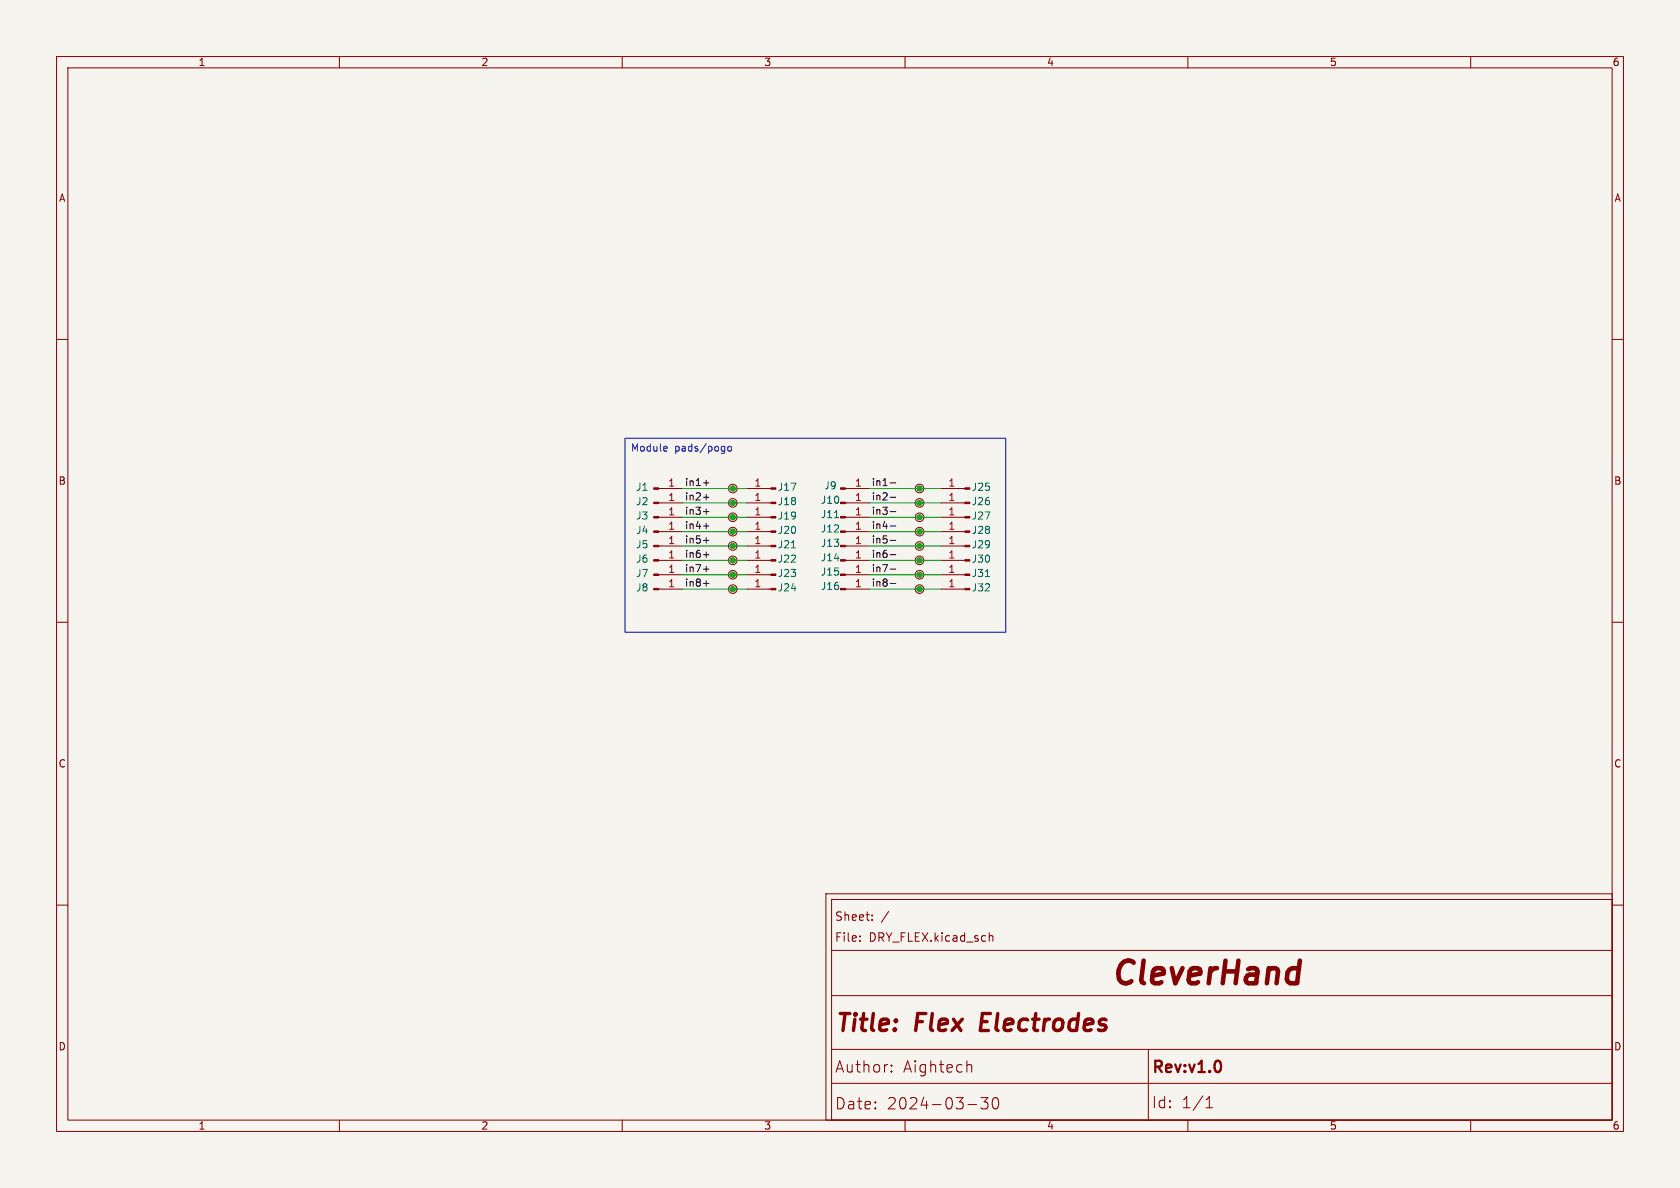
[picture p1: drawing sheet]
<svg xmlns="http://www.w3.org/2000/svg" width="297mm" height="210mm" viewBox="0 0 297 210" stroke-linecap="round" stroke-linejoin="round" font-family="sans-serif">
<path d="M0 0h297v210h-297z" fill="#f5f4ef" stroke="#f5f4ef" stroke-width=".18"/>
<g fill="none" stroke="#840000" stroke-width=".18">
<path d="M10 10h277v190h-277zM12 12h273v186h-273zM60 10v2M110 10v2M160 10v2M210 10v2M260 10v2M10 60h2M285 60h2M116.4 88.9h4.2M116.4 99.1h4.2M116.4 96.5h4.2"/>
<path d="M116.4 86.4h4.2M116.4 94h4.2M116.4 91.4h4.2M129.5 88.9h.1M129.5 94h.1M129.5 96.5h.1M129.5 86.4h.1M129.5 91.4h.1M129.5 99.1h.1M132.1 88.9h4.2M132.1 99.1h4.2M132.1 96.5h4.2"/>
<path d="M132.1 86.4h4.2M132.1 94h4.2M132.1 91.4h4.2M149.5 88.9h4.2M149.5 99.1h4.2M149.5 96.5h4.2M149.5 86.4h4.2M149.5 94h4.2M149.5 91.4h4.2M162.6 99.1h.1M162.6 96.5h.1M162.6 94h.1"/>
<path d="M162.6 91.4h.1M162.6 88.9h.1M162.6 86.4h.1M166.4 88.9h4.2M166.4 99.1h4.2M166.4 96.5h4.2M166.4 86.4h4.2M166.4 94h4.2M166.4 91.4h4.2M10 110h2M116.4 104.1h4.2M116.4 101.6h4.2"/>
<path d="M129.5 104.1h.1M129.5 101.6h.1M132.1 104.1h4.2M132.1 101.6h4.2M149.5 104.1h4.2M149.5 101.6h4.2M162.6 101.6h.1M162.6 104.1h.1M166.4 104.1h4.2M166.4 101.6h4.2M285 110h2M10 160h2"/>
<path d="M146 158h139v40h-139zM147 159h138v39h-138zM285 160h2M147 176h138M147 168h138M152 166.3v.1M152 165.5v.1M154.2 162.6v.1M154.2 161.8v.1M157.1 161.1l-1.3 1.9M174.9 164.9v1.5M174.9 165.5l.2-.1 .4 .1v.9"/>
<path d="M60 198v2M110 198v2M147 191.5h138M147 185.5h138M157.6 189.3l.1 .1-.1 .1M157.6 189.3l-.1 .1 .1 .1M157.6 188.3v.2M157.6 189.3v.2M157.6 188.3l.1 .1-.1 .1M157.6 188.3l-.1 .1 .1 .1M160 198v2M171 188.3l.2-.1 .5 .1 .1 1.2"/>
<path d="M171.1 195.3h1.6M173.4 194h1.3l-.7 .8a.54 .54 0 0 1 .7 .4v.4l-.2 .3-.8 .1-.3-.2M175.7 194.1a.47 .47 0 0 1 .8 .3 1.03 1.03 0 0 1-.6 1.6 1.33 1.33 0 0 1-.2-1.9zM203 185.5v12.5M210 198v2M213.2 195.8h1.2M213.2 194.4l.6-.6v2M260 198v2"/>
<circle cx="129.5" cy="88.9" r=".76"/>
<circle cx="129.5" cy="96.5" r=".76"/>
<circle cx="129.5" cy="86.4" r=".76"/>
<circle cx="129.5" cy="91.4" r=".76"/>
<circle cx="129.5" cy="94" r=".76"/>
<circle cx="129.5" cy="99.1" r=".76"/>
<circle cx="162.6" cy="99.1" r=".76"/>
<circle cx="162.6" cy="86.4" r=".76"/>
<circle cx="162.6" cy="91.4" r=".76"/>
<circle cx="162.6" cy="94" r=".76"/>
<circle cx="162.6" cy="88.9" r=".76"/>
<circle cx="162.6" cy="96.5" r=".76"/>
<circle cx="129.5" cy="101.6" r=".76"/>
<circle cx="129.5" cy="104.1" r=".76"/>
<circle cx="162.6" cy="101.6" r=".76"/>
<circle cx="162.6" cy="104.1" r=".76"/>
</g>
<path d="M215.8 187.9l.1 .4-.1 .8" fill="none" stroke="#840000" stroke-width=".4"/>
<path d="M173.7 179.2l-.4 3h1.4" fill="none" stroke="#840000" stroke-width=".6"/>
<path d="M229.3 171.1l.3 .2M229.8 169.8l-.5 4" fill="none" stroke="#840000" stroke-width=".8"/>
<g fill="#840000" stroke="#840000" stroke-width=".18">
<path d="M115.6 88.8h.8v.2h-.8z"/>
<path d="M170.6 98.9h.8v.3h-.8z"/>
<path d="M136.3 104h.9v.3h-.9z"/>
<path d="M115.6 104h.8v.3h-.8z"/>
<path d="M115.6 98.9h.8v.3h-.8z"/>
<path d="M115.6 96.4h.8v.2h-.8z"/>
<path d="M115.6 101.5h.8v.2h-.8z"/>
<path d="M115.6 86.2h.8v.3h-.8z"/>
<path d="M115.6 93.9h.8v.2h-.8z"/>
<path d="M115.6 91.3h.8v.3h-.8z"/>
<path d="M136.3 98.9h.9v.3h-.9z"/>
<path d="M136.3 88.8h.9v.2h-.9z"/>
<path d="M136.3 91.3h.9v.3h-.9z"/>
<path d="M136.3 101.5h.9v.2h-.9z"/>
<path d="M136.3 86.2h.9v.3h-.9z"/>
<path d="M136.3 93.9h.9v.2h-.9z"/>
<path d="M136.3 96.4h.9v.2h-.9z"/>
<path d="M148.6 104h.9v.3h-.9z"/>
<path d="M170.6 101.5h.8v.2h-.8z"/>
<path d="M170.6 104h.8v.3h-.8z"/>
<path d="M148.6 91.3h.9v.3h-.9z"/>
<path d="M148.6 93.9h.9v.2h-.9z"/>
<path d="M148.6 96.4h.9v.2h-.9z"/>
<path d="M148.6 88.8h.9v.2h-.9z"/>
<path d="M148.6 86.2h.9v.3h-.9z"/>
<path d="M148.6 98.9h.9v.3h-.9z"/>
<path d="M148.6 101.5h.9v.2h-.9z"/>
<path d="M170.6 91.3h.8v.3h-.8z"/>
<path d="M170.6 88.8h.8v.2h-.8z"/>
<path d="M170.6 93.9h.8v.2h-.8z"/>
<path d="M170.6 86.2h.8v.3h-.8z"/>
<path d="M170.6 96.4h.8v.2h-.8z"/>
</g>
<path d="M139.9 96.8h.7M147.5 91.5h.8M174.2 101.9h.7" fill="none" stroke="#006464" stroke-width=".18"/>
<g fill="none" stroke="#0f0f0f" stroke-width=".18">
<path d="M124.4 85.4h.9M124.4 87.9h.9M124.4 93h.9M124.4 98.1h.9M124.4 90.4h.9M124.4 95.5h.9M157.4 85.4h.9M157.4 87.9h.9M157.4 93h.9M157.4 98.1h.9M157.4 90.4h.9M157.4 95.5h.9"/>
<path d="M124.4 100.6h.9M124.4 103.1h.9M157.4 100.6h.9M157.4 103.1h.9"/>
</g>
<path d="M110.5 77.5h67.3v34.3h-67.3zM117.8 78.9l.2 .3-.7 .1M117.9 79.7h-.1M128 78.9l.1 .1M128.1 78.9v1.1M128.1 79.7h-.1M128.7 79l.2-.1 .4 .1v.5l-.1 .2h-.3l-.2-.1z" fill="none" stroke="#0000c2" stroke-width=".18"/>
<g fill="none" stroke="#009600" stroke-width=".18">
<path d="M120.6 91.4h11.5M120.6 86.4h11.5M120.6 94h11.5M120.6 88.9h11.5M120.6 99.1h11.5M120.6 96.5h11.5M153.7 91.4h12.7M153.7 86.4h12.7M153.7 94h12.7M153.7 88.9h12.7M153.7 99.1h12.7M153.7 96.5h12.7"/>
<path d="M120.6 104.1h11.5M120.6 101.6h11.5M153.7 104.1h12.7M153.7 101.6h12.7"/>
</g>
<g fill="#009600" stroke="#009600" stroke-width=".18">
<circle cx="162.6" cy="91.4" r=".46"/>
<circle cx="162.6" cy="88.9" r=".46"/>
<circle cx="162.6" cy="96.5" r=".46"/>
<circle cx="162.6" cy="99.1" r=".46"/>
<circle cx="162.6" cy="101.6" r=".46"/>
<circle cx="162.6" cy="104.1" r=".46"/>
<circle cx="162.6" cy="94" r=".46"/>
<circle cx="162.6" cy="86.4" r=".46"/>
<circle cx="129.5" cy="91.4" r=".46"/>
<circle cx="129.5" cy="94" r=".46"/>
<circle cx="129.5" cy="101.6" r=".46"/>
<circle cx="129.5" cy="96.5" r=".46"/>
<circle cx="129.5" cy="99.1" r=".46"/>
<circle cx="129.5" cy="104.1" r=".46"/>
<circle cx="129.5" cy="88.9" r=".46"/>
<circle cx="129.5" cy="86.4" r=".46"/>
</g>
<text font-size="5.6" fill="#840000" x="196" y="175.2">CleverHand</text>
<g font-size="4.2" fill="#840000">
<text x="147.5" y="183.2">Title:</text>
<text x="162" y="183.2">Flex</text>
<text x="174.6" y="183.2">Electrodes</text>
</g>
<g font-size="2.8" fill="#840000">
<text x="147.5" y="189.8">Author:</text>
<text x="159.6" y="189.8">Aightech</text>
<text x="203.5" y="190.2">Rev:v1.0</text>
<text x="147.5" y="196.3">Date:</text>
<text x="156.7" y="196.3">2024-03-30</text>
<text x="203.5" y="196.1">Id:</text>
<text x="208.8" y="196.1">1/1</text>
</g>
<g font-size="2.1" fill="#840000">
<text x="147.5" y="166.7">File:</text>
<text x="147.5" y="163">Sheet:</text>
<text x="153.6" y="166.7">DRY_FLEX.kicad_sch</text>
</g>
<g font-size="1.8" fill="#840000">
<text x="35" y="11.9">1</text>
<text x="85" y="11.9">2</text>
<text x="135" y="11.9">3</text>
<text x="185" y="11.9">4</text>
<text x="235" y="11.9">5</text>
<text x="285" y="11.9">6</text>
<text x="10.3" y="35.9">A</text>
<text x="285.3" y="35.9">A</text>
<text x="10.3" y="85.9">B</text>
<text x="285.3" y="85.9">B</text>
<text x="10.3" y="135.9">C</text>
<text x="285.3" y="135.9">C</text>
<text x="10.3" y="185.9">D</text>
<text x="285.3" y="185.9">D</text>
<text x="35" y="199.9">1</text>
<text x="85" y="199.9">2</text>
<text x="135" y="199.9">3</text>
<text x="185" y="199.9">4</text>
<text x="235" y="199.9">5</text>
<text x="285" y="199.9">6</text>
</g>
<g font-size="1.8" fill="#0000c2">
<text x="111.4" y="80.1">Module</text>
<text x="119.3" y="80.1">pads/pogo</text>
</g>
<g font-size="1.8" fill="#006464">
<text x="112.3" y="89.5">J2</text>
<text x="112.3" y="87">J1</text>
<text x="137.4" y="89.5">J18</text>
<text x="137.4" y="87">J17</text>
<text x="145" y="89.3">J10</text>
<text x="145.6" y="86.7">J9</text>
<text x="171.7" y="89.5">J26</text>
<text x="171.7" y="87">J25</text>
<text x="112.3" y="94.6">J4</text>
<text x="112.3" y="92">J3</text>
<text x="137.4" y="92">J19</text>
<text x="137.4" y="94.6">J20</text>
<text x="145" y="91.8">J11</text>
<text x="145" y="94.3">J12</text>
<text x="171.7" y="92">J27</text>
<text x="171.7" y="94.6">J28</text>
<text x="112.3" y="99.7">J6</text>
<text x="112.3" y="97.1">J5</text>
<text x="137.4" y="99.7">J22</text>
<text x="137.4" y="97.1">J21</text>
<text x="145" y="96.9">J13</text>
<text x="145" y="99.4">J14</text>
<text x="145" y="102">J15</text>
<text x="171.7" y="99.7">J30</text>
<text x="171.7" y="97.1">J29</text>
<text x="112.3" y="104.7">J8</text>
<text x="112.3" y="102.2">J7</text>
<text x="137.4" y="104.7">J24</text>
<text x="137.4" y="102.2">J23</text>
<text x="145" y="104.5">J16</text>
<text x="171.7" y="102.2">J31</text>
<text x="171.7" y="104.7">J32</text>
</g>
<g font-size="1.8" fill="#a90000">
<text x="118" y="88.6">1</text>
<text x="118" y="86.1">1</text>
<text x="133.3" y="88.6">1</text>
<text x="133.3" y="86.1">1</text>
<text x="151.1" y="88.6">1</text>
<text x="151.1" y="86.1">1</text>
<text x="167.6" y="88.6">1</text>
<text x="167.6" y="86.1">1</text>
<text x="118" y="93.7">1</text>
<text x="118" y="91.2">1</text>
<text x="133.3" y="91.2">1</text>
<text x="133.3" y="93.7">1</text>
<text x="151.1" y="91.2">1</text>
<text x="151.1" y="93.7">1</text>
<text x="167.6" y="91.2">1</text>
<text x="167.6" y="93.7">1</text>
<text x="118" y="98.8">1</text>
<text x="118" y="96.3">1</text>
<text x="118" y="101.3">1</text>
<text x="133.3" y="98.8">1</text>
<text x="133.3" y="101.3">1</text>
<text x="133.3" y="96.3">1</text>
<text x="151.1" y="96.3">1</text>
<text x="151.1" y="98.8">1</text>
<text x="151.1" y="101.3">1</text>
<text x="167.6" y="98.8">1</text>
<text x="167.6" y="101.3">1</text>
<text x="167.6" y="96.3">1</text>
<text x="118" y="103.9">1</text>
<text x="133.3" y="103.9">1</text>
<text x="151.1" y="103.9">1</text>
<text x="167.6" y="103.9">1</text>
</g>
<g font-size="1.8" fill="#0f0f0f">
<text x="121" y="86">in1+</text>
<text x="121" y="88.6">in2+</text>
<text x="154" y="86">in1-</text>
<text x="154" y="88.6">in2-</text>
<text x="121" y="93.6">in4+</text>
<text x="121" y="91.1">in3+</text>
<text x="154" y="93.6">in4-</text>
<text x="154" y="91.1">in3-</text>
<text x="121" y="96.2">in5+</text>
<text x="121" y="101.3">in7+</text>
<text x="121" y="98.7">in6+</text>
<text x="154" y="98.7">in6-</text>
<text x="154" y="101.3">in7-</text>
<text x="154" y="96.2">in5-</text>
<text x="121" y="103.8">in8+</text>
<text x="154" y="103.8">in8-</text>
</g>
</svg>
